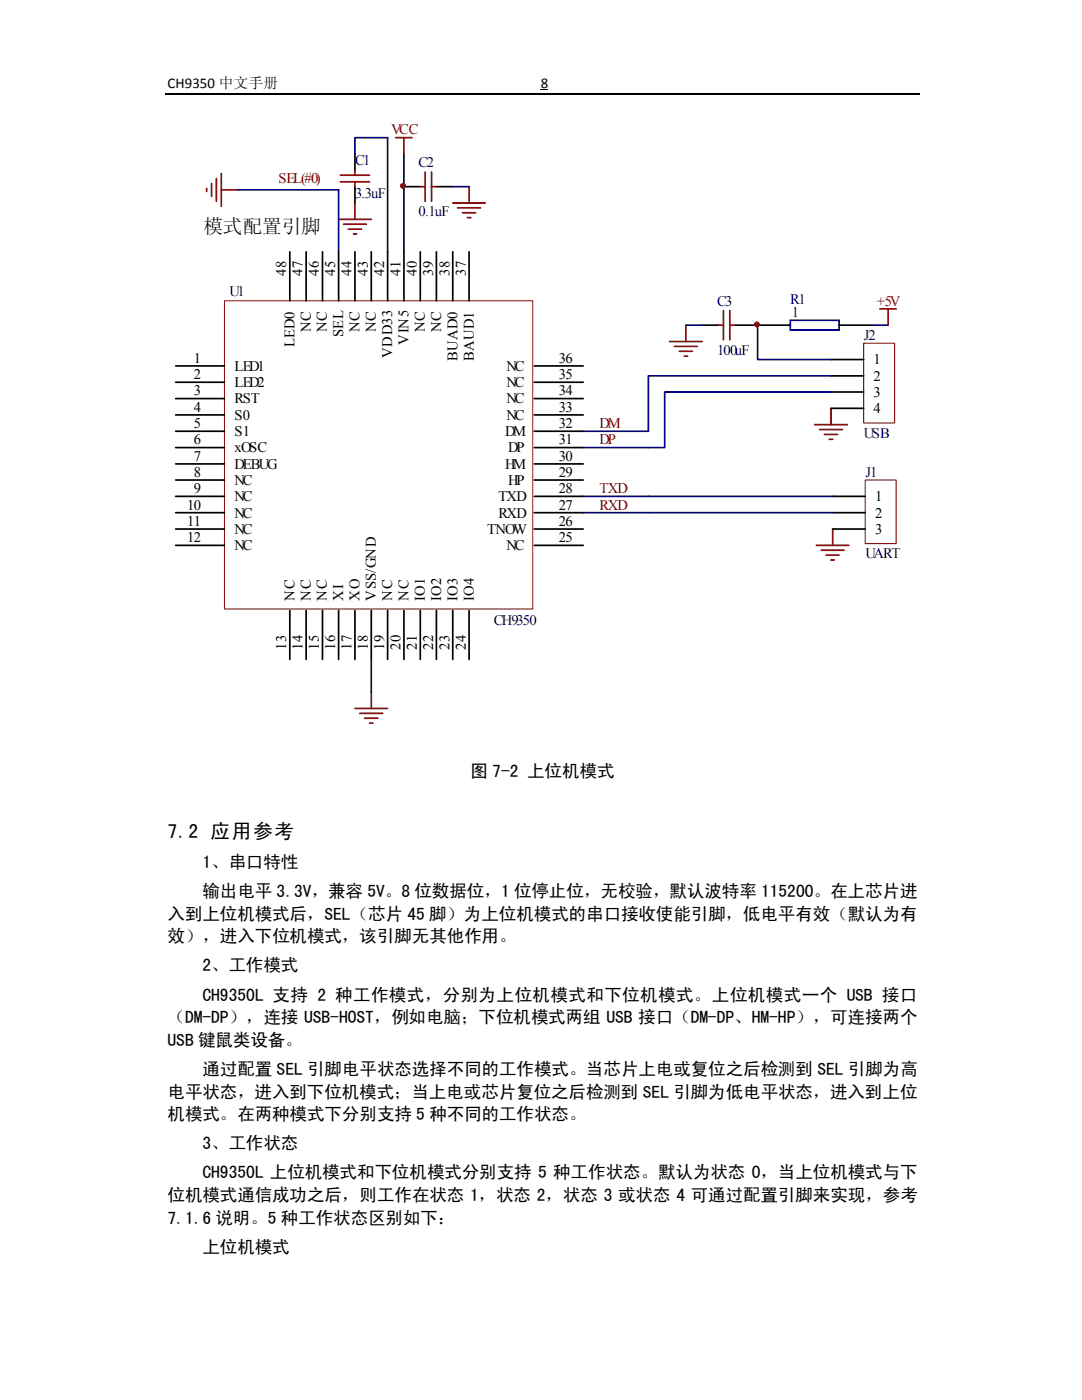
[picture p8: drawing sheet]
<svg xmlns="http://www.w3.org/2000/svg" width="216mm" height="279mm" viewBox="0 0 216 279" stroke-linecap="round" stroke-linejoin="round" font-family="sans-serif">
<path d="M107.9 17.8h1.4v.2h-1.4z" fill="#000"/>
<path d="M32.9 18.8h150.7" fill="none" stroke="#000" stroke-width=".25"/>
<path d="M33.4 24.3h149.3v120h-149.3z" fill-rule="evenodd" fill="#fff"/>
<g fill="none" stroke="#800000" stroke-width=".34">
<path d="M67.9 35h5.8M67.9 36.3h5.8M70.8 34v1M70.8 36.3v1M83.9 37.3h.9M84.8 34.3v5.9M86.1 37.3h1M86.1 34.3v5.9M93.6 37.3v3.2M67.6 43.8h6.5M68.5 44.7h4.6M69.5 45.7h2.6"/>
<path d="M70.5 46.7h.7M70.8 40.5v3.3M90.3 40.5h6.6M91.3 41.5h4.6M92.3 42.5h2.6M93.3 43.4h.6M162.9 108.8h6.5M163.9 109.8h4.5M164.8 110.8h2.6M165.8 111.8h.7M166.2 105.6v3.2M74.1 138.1v3.3"/>
<path d="M70.8 141.4h6.5M71.8 142.4h4.6M72.8 143.3h2.6M73.7 144.3h.7"/>
</g>
<path d="M67.6 37.9v12.3M70.8 30.7v-3.2h6.5v22.7M80.6 30.7v19.5M116.4 99.1h13M116.4 89.3h13M116.4 86.1h13M116.4 102.3h13" fill="none" stroke="#000080" stroke-width=".34"/>
<path d="M70.8 30.7v3.3M70.8 37.3v3.2M80.6 37.3h3.3M87.1 37.3h3.2" fill="none" stroke="#000" stroke-width=".34"/>
<path d="M79 27.5h3.2M80.6 27.5v3.2" fill="none" stroke="#bf0000" stroke-width=".34"/>
<path d="M44.8 60h61.5v61.5h-61.5z" fill-rule="evenodd" fill="#fff" stroke="#800000" stroke-width=".2"/>
<g fill="none" stroke="#000" stroke-width=".34">
<path d="M57.8 50.2v9.8M61.1 50.2v9.8M64.3 50.2v9.8M67.6 50.2v9.8M70.8 50.2v9.8M74.1 50.2v9.8M77.3 50.2v9.8M80.6 50.2v9.8M83.9 50.2v9.8M87.1 50.2v9.8M90.3 50.2v9.8M93.6 50.2v9.8"/>
<path d="M35.1 73h9.7M35.1 76.3h9.7M35.1 79.5h9.7M106.6 73h9.8M106.6 76.3h9.8M106.6 79.5h9.8M35.1 82.8h9.7M35.1 89.3h9.7M35.1 92.6h9.7M35.1 99.1h9.7M35.1 95.8h9.7M35.1 86.1h9.7"/>
<path d="M106.6 82.8h9.8M106.6 89.3h9.8M106.6 92.6h9.8M106.6 99.1h9.8M106.6 95.8h9.8M106.6 86.1h9.8M35.1 105.6h9.7M35.1 102.3h9.7M35.1 108.8h9.7M106.6 105.6h9.8M106.6 102.3h9.8M106.6 108.8h9.8"/>
<path d="M57.8 121.8v9.8M61.1 121.8v9.8M64.3 121.8v9.8M67.6 121.8v9.8M70.8 121.8v9.8M74.1 121.8v9.8M77.3 121.8v9.8M80.6 121.8v9.8M83.9 121.8v9.8M87.1 121.8v9.8M90.3 121.8v9.8M93.6 121.8v9.8"/>
</g>
<path d="M172.6 95.8h6.2v12.7h-6.2z" fill-rule="evenodd" fill="#fff" stroke="#800000" stroke-width=".2"/>
<path d="M140.1 64.9h3.3M146.6 64.9h3.3M166.2 99.1h6.4M166.2 102.3h6.4M166.2 105.6h6.4" fill="none" stroke="#000" stroke-width=".34"/>
<path d="M90.3 37.3h3.3M74.1 131.6v6.5" fill="none" stroke="#000080" stroke-width=".34"/>
<path d="M143.4 64.9h1M144.4 62v5.8M145.6 64.9h1M145.6 62v5.8M162.6 84.8h6.5M163.5 85.7h4.6M164.5 86.7h2.6M165.5 87.7h.7M165.8 81.5v3.3" fill="none" stroke="#800000" stroke-width=".34"/>
<path d="M133.6 68.2h6.5M134.6 69.1h4.5M135.6 70.1h2.6M136.5 71.1h.7M136.9 64.9v3.3" fill="none" stroke="#781915" stroke-width=".34"/>
<path d="M172.3 68.5h6.2v15.9h-6.2z" fill-rule="evenodd" fill="#fff" stroke="#800000" stroke-width=".2"/>
<path d="M151.2 64.9h6.5M165.8 71.8h6.5M165.8 75h6.5M165.8 78.2h6.5M167.4 64.9h6.5M165.8 81.5h6.5" fill="none" stroke="#000" stroke-width=".34"/>
<path d="M47.4 37.9h20.2M136.9 64.9h3.2M149.9 64.9h1.3v6.9h14.6M165.8 75h-36.4v11.1M165.8 78.2h-33.2v11.1h-3.2M173.9 64.9h3.3M129.4 99.1h36.8M129.4 102.3h36.8" fill="none" stroke="#000080" stroke-width=".34"/>
<path d="M175.6 61.6h3.2M177.2 61.6v3.3" fill="none" stroke="#bf0000" stroke-width=".34"/>
<path d="M157.7 63.9h9.7v2h-9.7z" fill="none" stroke="#0000bf" stroke-width=".34"/>
<path d="M38.9 41.5h27.4v6.8h-27.4z" fill-rule="evenodd" fill="#fff" stroke="#fff" stroke-width=".2"/>
<g fill="#800000" stroke="#800000" stroke-width=".2">
<circle cx="80.4" cy="37.1" r=".48"/>
<circle cx="151" cy="64.7" r=".49"/>
</g>
<path d="M41.2 37.6v.6M42.2 36.6v2.6M43.2 35.6v4.6M44.2 34.6v6.5M44.2 37.9h3.2" fill="none" stroke="#800000" stroke-width=".34"/>
<text font-size="4" x="33.4" y="167.3">7.2 应用参考</text>
<text font-size="3.9" x="40.6" y="46.5">模式配置引脚</text>
<g font-size="3.5">
<text x="93.9" y="155.2">图 7-2 上位机模式</text>
<text x="40.4" y="173.2">1、串口特性</text>
<text x="40.4" y="179">输出电平 3.3V，兼容 5V。8 位数据位，1 位停止位，无校验，默认波特率 115200。在上芯片进</text>
<text x="33.4" y="183.6">入到上位机模式后，SEL（芯片 45 脚）为上位机模式的串口接收使能引脚，低电平有效（默认为有</text>
<text x="33.4" y="188">效），进入下位机模式，该引脚无其他作用。</text>
<text x="40.4" y="193.8">2、工作模式</text>
<text x="40.4" y="199.7">CH9350L 支持 2 种工作模式，分别为上位机模式和下位机模式。上位机模式一个 USB 接口</text>
<text x="33.4" y="208.7">USB 键鼠类设备。</text>
<text x="33.4" y="204.2">（DM-DP），连接 USB-HOST，例如电脑；下位机模式两组 USB 接口（DM-DP、HM-HP），可连接两个</text>
<text x="40.4" y="214.5">通过配置 SEL 引脚电平状态选择不同的工作模式。当芯片上电或复位之后检测到 SEL 引脚为高</text>
<text x="33.4" y="219">电平状态，进入到下位机模式；当上电或芯片复位之后检测到 SEL 引脚为低电平状态，进入到上位</text>
<text x="33.4" y="223.6">机模式。在两种模式下分别支持 5 种不同的工作状态。</text>
<text x="40.4" y="229.4">3、工作状态</text>
<text x="33.4" y="239.7">位机模式通信成功之后，则工作在状态 1，状态 2，状态 3 或状态 4 可通过配置引脚来实现，参考</text>
<text x="40.4" y="235.2">CH9350L 上位机模式和下位机模式分别支持 5 种工作状态。默认为状态 0，当上位机模式与下</text>
<text x="33.4" y="244.2">7.1.6 说明。5 种工作状态区别如下：</text>
<text x="40.4" y="250">上位机模式</text>
</g>
<g font-size="3">
<text x="33.4" y="17.5">CH9350 中文手册</text>
<text x="107.9" y="17.5">8</text>
</g>
<g font-size="2.9" fill="#bf0000">
<text x="78" y="26.8">VCC</text>
<text x="175" y="61">+5V</text>
</g>
<g font-size="2.9" fill="#000080">
<text x="70.9" y="33">C1</text>
<text x="83.5" y="33.4">C2</text>
<text x="70.9" y="39.5">3.3uF</text>
<text x="83.5" y="43.1">0.1uF</text>
<text x="45.8" y="59.1">U1</text>
<text x="143.1" y="61">C3</text>
<text x="157.7" y="60.7">R1</text>
<text x="158" y="63.3">1</text>
<text x="143.1" y="70.8">100uF</text>
<text x="172.3" y="67.8">J2</text>
<text x="172.3" y="87.4">USB</text>
<text x="172.7" y="95.2">J1</text>
<text x="172.7" y="111.4">UART</text>
<text x="98.5" y="124.8">CH9350</text>
</g>
<g font-size="2.9" fill="#800000">
<text x="55.6" y="36.6">SEL(#0)</text>
<text x="119.6" y="85.4">DM</text>
<text x="119.6" y="88.6">DP</text>
<text x="119.6" y="98.4">TXD</text>
<text x="119.6" y="101.7">RXD</text>
</g>
<g font-size="2.9">
<text x="57.1" y="55.2" transform="rotate(-90 57.1 55.2)">48</text>
<text x="60.4" y="55.2" transform="rotate(-90 60.4 55.2)">47</text>
<text x="63.6" y="55.2" transform="rotate(-90 63.6 55.2)">46</text>
<text x="66.9" y="55.2" transform="rotate(-90 66.9 55.2)">45</text>
<text x="70.1" y="55.2" transform="rotate(-90 70.1 55.2)">44</text>
<text x="73.4" y="55.2" transform="rotate(-90 73.4 55.2)">43</text>
<text x="76.6" y="55.2" transform="rotate(-90 76.6 55.2)">42</text>
<text x="79.9" y="55.2" transform="rotate(-90 79.9 55.2)">41</text>
<text x="83.1" y="55.2" transform="rotate(-90 83.1 55.2)">40</text>
<text x="86.4" y="55.2" transform="rotate(-90 86.4 55.2)">39</text>
<text x="89.7" y="55.2" transform="rotate(-90 89.7 55.2)">38</text>
<text x="92.9" y="55.2" transform="rotate(-90 92.9 55.2)">37</text>
<text x="58.8" y="69.2" transform="rotate(-90 58.8 69.2)">LED0</text>
<text x="62" y="66.3" transform="rotate(-90 62 66.3)">NC</text>
<text x="65.2" y="66.3" transform="rotate(-90 65.2 66.3)">NC</text>
<text x="68.5" y="67.2" transform="rotate(-90 68.5 67.2)">SEL</text>
<text x="71.8" y="66.3" transform="rotate(-90 71.8 66.3)">NC</text>
<text x="75" y="66.3" transform="rotate(-90 75 66.3)">NC</text>
<text x="78.3" y="71.4" transform="rotate(-90 78.3 71.4)">VDD33</text>
<text x="81.5" y="68.8" transform="rotate(-90 81.5 68.8)">VIN5</text>
<text x="84.8" y="66.3" transform="rotate(-90 84.8 66.3)">NC</text>
<text x="88" y="66.3" transform="rotate(-90 88 66.3)">NC</text>
<text x="38.7" y="72.4">1</text>
<text x="38.7" y="75.6">2</text>
<text x="46.8" y="74">LED1</text>
<text x="46.8" y="77.3">LED2</text>
<text x="91.3" y="72.1" transform="rotate(-90 91.3 72.1)">BUAD0</text>
<text x="94.5" y="72.1" transform="rotate(-90 94.5 72.1)">BAUD1</text>
<text x="101.1" y="77.3">NC</text>
<text x="101.1" y="74">NC</text>
<text x="111.5" y="75.6">35</text>
<text x="111.5" y="72.4">36</text>
<text x="174.3" y="72.7">1</text>
<text x="174.3" y="75.9">2</text>
<text x="38.7" y="78.9">3</text>
<text x="38.7" y="82.2">4</text>
<text x="46.8" y="80.5">RST</text>
<text x="46.8" y="83.8">S0</text>
<text x="101.1" y="83.8">NC</text>
<text x="101.1" y="80.5">NC</text>
<text x="111.5" y="82.2">33</text>
<text x="111.5" y="78.9">34</text>
<text x="174.3" y="79.2">3</text>
<text x="174.3" y="82.5">4</text>
<text x="38.7" y="88.6">6</text>
<text x="38.7" y="85.4">5</text>
<text x="46.8" y="87">S1</text>
<text x="100.8" y="87">DM</text>
<text x="111.5" y="88.6">31</text>
<text x="111.5" y="85.4">32</text>
<text x="38.7" y="91.9">7</text>
<text x="38.7" y="95.2">8</text>
<text x="46.8" y="90.3">xOSC</text>
<text x="46.8" y="93.6">DEBUG</text>
<text x="100.8" y="93.6">HM</text>
<text x="101.4" y="90.3">DP</text>
<text x="111.5" y="95.2">29</text>
<text x="111.5" y="91.9">30</text>
<text x="37.3" y="101.7">10</text>
<text x="38.7" y="98.4">9</text>
<text x="46.8" y="96.8">NC</text>
<text x="46.8" y="100">NC</text>
<text x="99.5" y="100">TXD</text>
<text x="101.4" y="96.8">HP</text>
<text x="111.5" y="101.7">27</text>
<text x="111.5" y="98.4">28</text>
<text x="174.6" y="100">1</text>
<text x="37.3" y="104.9">11</text>
<text x="46.8" y="103.3">NC</text>
<text x="46.8" y="106.6">NC</text>
<text x="97.2" y="106.6">TNOW</text>
<text x="99.5" y="103.3">RXD</text>
<text x="111.5" y="104.9">26</text>
<text x="174.6" y="103.3">2</text>
<text x="174.6" y="106.6">3</text>
<text x="37.3" y="108.2">12</text>
<text x="46.8" y="109.8">NC</text>
<text x="101.1" y="109.8">NC</text>
<text x="111.5" y="108.2">25</text>
<text x="58.8" y="119.9" transform="rotate(-90 58.8 119.9)">NC</text>
<text x="62" y="119.9" transform="rotate(-90 62 119.9)">NC</text>
<text x="65.2" y="119.9" transform="rotate(-90 65.2 119.9)">NC</text>
<text x="68.5" y="119.9" transform="rotate(-90 68.5 119.9)">XI</text>
<text x="71.8" y="119.9" transform="rotate(-90 71.8 119.9)">XO</text>
<text x="75" y="119.9" transform="rotate(-90 75 119.9)">VSS/GND</text>
<text x="78.3" y="119.9" transform="rotate(-90 78.3 119.9)">NC</text>
<text x="81.5" y="119.9" transform="rotate(-90 81.5 119.9)">NC</text>
<text x="84.8" y="119.9" transform="rotate(-90 84.8 119.9)">IO1</text>
<text x="88" y="119.9" transform="rotate(-90 88 119.9)">IO2</text>
<text x="91.3" y="119.9" transform="rotate(-90 91.3 119.9)">IO3</text>
<text x="94.5" y="119.9" transform="rotate(-90 94.5 119.9)">IO4</text>
<text x="57.1" y="129.7" transform="rotate(-90 57.1 129.7)">13</text>
<text x="60.4" y="129.7" transform="rotate(-90 60.4 129.7)">14</text>
<text x="63.6" y="129.7" transform="rotate(-90 63.6 129.7)">15</text>
<text x="66.9" y="129.7" transform="rotate(-90 66.9 129.7)">16</text>
<text x="70.1" y="129.7" transform="rotate(-90 70.1 129.7)">17</text>
<text x="73.4" y="129.7" transform="rotate(-90 73.4 129.7)">18</text>
<text x="76.6" y="129.7" transform="rotate(-90 76.6 129.7)">19</text>
<text x="79.9" y="129.7" transform="rotate(-90 79.9 129.7)">20</text>
<text x="83.1" y="129.7" transform="rotate(-90 83.1 129.7)">21</text>
<text x="86.4" y="129.7" transform="rotate(-90 86.4 129.7)">22</text>
<text x="89.7" y="129.7" transform="rotate(-90 89.7 129.7)">23</text>
<text x="92.9" y="129.7" transform="rotate(-90 92.9 129.7)">24</text>
</g>
</svg>
